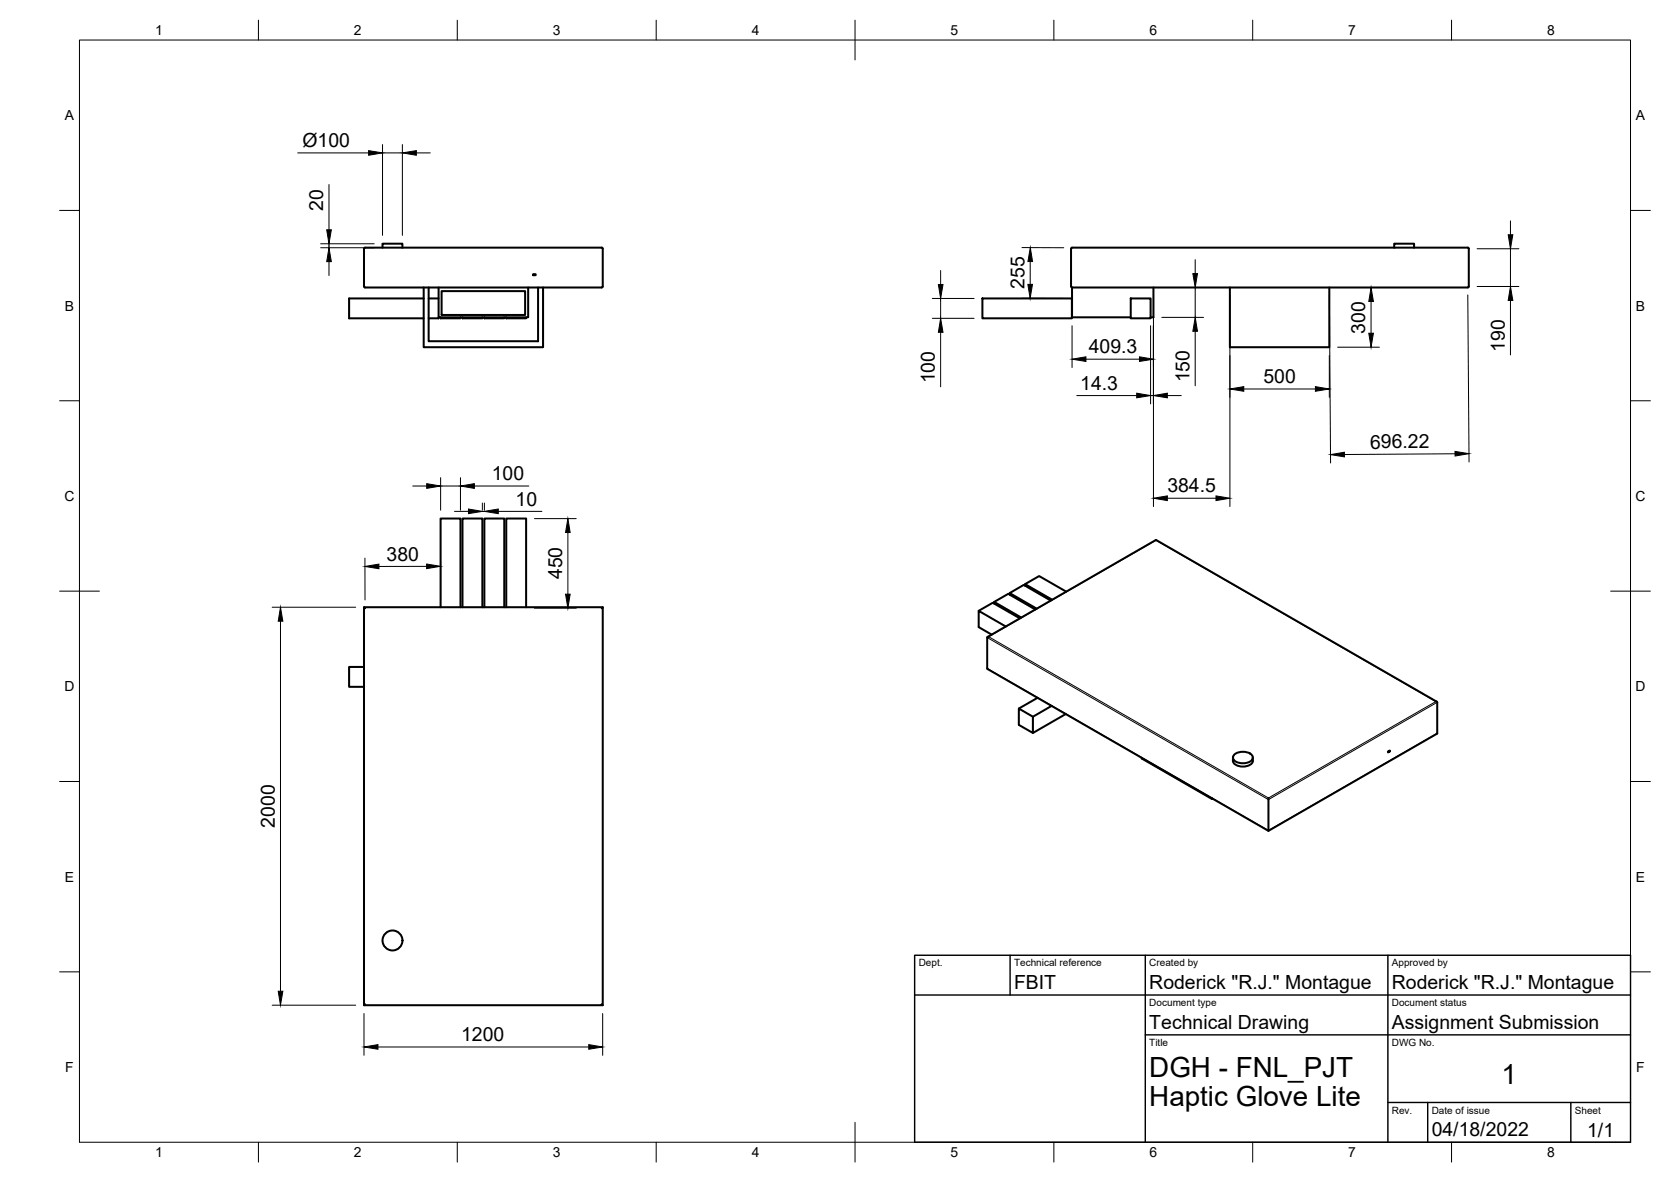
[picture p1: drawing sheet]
<svg xmlns="http://www.w3.org/2000/svg" width="420mm" height="297mm" viewBox="0 0 420 297" stroke-linecap="round" stroke-linejoin="round" font-family="sans-serif">
<!-- layer: Visible -->
<g fill="none" stroke="#000" stroke-width=".51">
<path d="M91.6 62.3l59.7-.1 .3 .3v9.5l-.3 .2h-59.5l-.3-.2zM96.2 62.2v-1h5v1M106.5 72.2v15.1h30v-15.1M106.5 75h-18.7v5h18.7M107.8 72.2v13.6h27.5v-13.6M107.8 75h2.5M110.3 72.2v7.5h22.5v-7.5M110.3 79.7v.3h-2.5M110.8 79.7v.3h5v-.3M111 73.2h21v5.9h-21zM116.3 79.7v.3h5v-.3M121.8 79.7v.3h5v-.3"/>
<path d="M127.3 79.7v.3h5v-.3M134 68.9h.7v.3h-.7zM247 75h22.5v5h-22.5zM269.4 62.3l99.7-.1 .2 .3v9.5l-.2 .2h-99.5l-.3-.2zM269.6 72.2v7.5h14.7M284.3 75h5v5h-5zM290 72.2v7.5h-.7M309.2 72.2v15.1h25v-15.1M350.6 62.2v-1h5v1M290.7 135.7v.1M91.5 152.6v100h60.1l-.3-.2M110.8 152.6v-22.3h5v22.3"/>
<path d="M116.3 152.6v-22.3h5v22.3M121.8 152.6v-22.3h5v22.3M127.3 152.6v-22.3h5v22.3M151.3 152.9l.3-.3v100M151.6 152.6h-60.1l.3 .3M246.1 153.5l3.5-2 6.8 3.9M250 151.7v-.4l6.8 3.9M250 151.3l3.5-2.1 6.8 4M252.9 157.4l-6.8-3.9v4.1l3.2 1.9M253.9 149.4v-.4l6.8 4M253.9 149l3.5-2 6.8 3.9M257.7 147.2v-.4l6.9 3.9"/>
<path d="M257.7 146.8l3.6-2 6.8 3.9M91.5 167.6h-3.7v5h3.7M248.3 168.1l70.6 40.7 42.4-24.4M248.3 160.1l42.4-24.4 70.6 40.6M248.6 160l-.4 .2 .1 7.9M260.9 175.4l-4.7 2.7M264.4 177.4l-4.7 2.7v4.1l-3.5-2v-4.1l3.5 2M268 179.4l-8.3 4.8M361 176.3l.4 .2-.1 7.9M287.1 190.4v.2l17.7 10.2M310 190.4a1.79 1.79 0 0 0 1.8 2.2 2.65 2.65 0 0 0 3.2-1.4v-.8M310.3 189.7a3.4 3.4 0 0 1 4.6 .3 1.57 1.57 0 0 1-1.7 1.8 3 3 0 0 1-3.1-1.1v-.7z"/>
<path d="M349.2 188.7l.2 .1v-.2l-.4 .3v.2l.4-.3M304.8 200.6v.2l.1-.1M318.9 200.5v8.3M91.8 252.4l-.3 .2"/>
<circle cx="98.7" cy="236.3" r="2.51"/>
</g>
<!-- layer: Visible Narrow -->
<path d="M248.2 168l70.7 40.7 42.5-24.4M248.2 160.2l70.7 40.7 42.5-24.4M248.6 160l42.1-24.2 70.3 40.5-42.1 24.2z" fill="none" stroke="#000" stroke-width=".25"/>
<!-- layer: Border -->
<g fill="none" stroke="#000" stroke-width=".25">
<path d="M20 10.1h390v276.9h-390zM65 5.1v5M115 5.1v5M165 5.1v5M215 5.1v10M265 5.1v5M315 5.1v5M365 5.1v5M15 52.9h5M410 52.9h5M15 100.7h5M410 100.7h5"/>
<path d="M15 148.6h10M405 148.6h10M15 196.4h5M410 196.4h5M15 244.2h5M410 244.2h5M65 287v5M115 287v5M165 287v5M215 282.1v9.9M265 287v5M315 287v5"/>
<path d="M365 287v5"/>
</g>
<!-- layer: TitleBlock -->
<path d="M230 240.1h180v46.9h-180zM230 250h180M254 240.1v9.9M288 240.1v46.9M349 240.1v46.9M288 260.1h122M349 277.1h61M359 277.1v9.9M395 277.1v9.9" fill="none" stroke="#000" stroke-width=".36"/>
<!-- layer: Dimensions -->
<g fill="none" stroke="#000" stroke-width=".25">
<path d="M74.9 38.4h17.8M96.2 36.3v22.8M96.2 38.4h5M101.2 36.3v22.8M104.7 38.4h3.5M82.7 46.4v11.3M379.8 55.5v3.5M80.6 62.3h13.5M80.6 61.3h13.5M82.7 61.3v1M82.7 65.8v3.4M234.4 75h10.5"/>
<path d="M234.4 80h10.5M236.5 68v3.5M236.5 75v5M256.9 75h10.5M257 62.2l10.5 .1M259 65.7v5.8M290 74.3v53M292.1 72.2h10.5M292.1 79.8h10.5M300.5 65.3v3.5M300.5 72.2v7.6M309.2 74.3v53"/>
<path d="M334.3 74.3l.3 42.1M336.3 72.2h10.5M344.7 75.8v7.9M369.1 74.1l.3 42M371.4 62.5h10.5M371.4 72h10.5M379.8 62.5v9.5M379.8 75.5v13.7M236.5 83.5v13.7M269.6 81.9v10.5M270.7 99.4h15.1M273 90.3h13.5"/>
<path d="M289.3 81.9v19.6M289.3 99.4h.7M293.5 99.4h3.5M300.5 83.3v13.7M312.7 97.8h18.1M334.2 89.4v10.5M336.3 87.3h10.5M365.9 114l-27.8 .2M103.8 122.1h3.5M110.8 120v8.2M110.8 122.1h5M114.3 128.5h3.5"/>
<path d="M115.8 120v8.2M119.3 122.1h13.7M121.3 126.4v1.8M121.3 128.5h.5M121.8 126.4v1.8M125.3 128.5h10.9M134.4 130.3h10.5M142.8 133.8v15.5M293.5 125.2h12.3M68.4 152.6h21M70.5 156.1v93M91.8 140.3v10.5"/>
<path d="M107.3 142.3l-12 .1M110.8 140.2v10.5M134.4 152.8h10.5M68.4 252.6h21M91.5 254.7v10.5M151.5 254.7v10.5M95 263.1h53"/>
</g>
<g fill="#000" stroke="#000" stroke-width=".25">
<path d="M92.7 37.9l3.5 .5-3.5 .6zM101.2 38.4l3.5-.5v1.1zM82.1 57.7h1.2l-.6 3.6zM379.2 59h1.2l-.6 3.5zM82.7 62.3l.6 3.5h-1.2zM235.9 71.5h1.2l-.6 3.5zM258.4 71.5h1.2l-.6 3.5zM259.1 62.2l.5 3.5h-1.1zM299.9 68.8h1.2l-.6 3.4zM344.7 72.2l.6 3.6h-1.1zM379.8 72l.6 3.5h-1.2zM236.5 80l.6 3.5h-1.2z"/>
<path d="M269.6 90.3l3.4-.6v1.1zM285.8 98.8l3.5 .6-3.5 .6zM286.5 89.7l3.5 .6-3.5 .5zM290 99.4l3.5-.6v1.2zM300.5 79.8l.6 3.5h-1.2zM309.2 97.8l3.5-.6v1.1zM330.8 97.2l3.4 .6-3.4 .5zM344.2 83.7h1.1l-.6 3.6zM334.5 114.2l3.5-.5 .1 1.1zM365.8 113.4l3.6 .6-3.5 .6zM107.3 121.5l3.5 .6-3.5 .6zM117.8 127.9l3.5 .6-3.5 .6z"/>
<path d="M115.8 122.1l3.5-.6v1.2zM121.8 128.5l3.5-.6v1.2zM142.8 130.3l.6 3.5h-1.2zM290 125.2l3.5-.6v1.2zM305.8 124.6l3.4 .6-3.4 .6zM70.5 152.6l.6 3.5h-1.1zM91.8 142.4l3.5-.6v1.1zM107.3 141.7l3.5 .6-3.5 .6zM142.2 149.3h1.2l-.6 3.5zM70 249.1h1.1l-.6 3.5zM91.5 263.1l3.5-.6v1.2zM148 262.5l3.5 .6-3.5 .6z"/>
</g>
<g font-size="7">
<text x="289" y="270.6">DGH - FNL_PJT</text>
<text x="377.5" y="272.3">1</text>
<text x="289" y="278.1">Haptic Glove Lite</text>
</g>
<g font-size="4.9">
<text x="76.1" y="36.9">Ø100</text>
<text x="81.3" y="53" transform="rotate(-90 81.3 53)">20</text>
<text x="257.6" y="72.7" transform="rotate(-90 257.6 72.7)">255</text>
<text x="343.3" y="83.8" transform="rotate(-90 343.3 83.8)">300</text>
<text x="273.7" y="88.8">409.3</text>
<text x="378.4" y="88.3" transform="rotate(-90 378.4 88.3)">190</text>
<text x="235.1" y="96.3" transform="rotate(-90 235.1 96.3)">100</text>
<text x="271.6" y="97.9">14.3</text>
<text x="299.1" y="96.1" transform="rotate(-90 299.1 96.1)">150</text>
<text x="317.7" y="96.3">500</text>
<text x="344.5" y="112.7">696.22</text>
<text x="123.7" y="120.7">100</text>
<text x="293.5" y="123.7">384.5</text>
<text x="129.6" y="127">10</text>
<text x="97.2" y="140.9">380</text>
<text x="141.3" y="145.6" transform="rotate(-90 141.3 145.6)">450</text>
<text x="69.1" y="208" transform="rotate(-90 69.1 208)">2000</text>
<text x="255" y="248.5">FBIT</text>
<text x="289" y="248.5">Roderick &quot;R.J.&quot; Montague</text>
<text x="350" y="248.5">Roderick &quot;R.J.&quot; Montague</text>
<text x="116" y="261.6">1200</text>
<text x="289" y="258.6">Technical Drawing</text>
<text x="350" y="258.6">Assignment Submission</text>
<text x="360" y="285.5">04/18/2022</text>
<text x="399.1" y="285.7">1/1</text>
</g>
<g font-size="3.5">
<text x="39" y="8.8">1</text>
<text x="89" y="8.8">2</text>
<text x="139" y="8.8">3</text>
<text x="189" y="8.8">4</text>
<text x="239" y="8.8">5</text>
<text x="289" y="8.8">6</text>
<text x="339" y="8.8">7</text>
<text x="389" y="8.8">8</text>
<text x="16.3" y="30.2">A</text>
<text x="411.3" y="30.2">A</text>
<text x="16.3" y="78">B</text>
<text x="411.3" y="78">B</text>
<text x="16.2" y="125.9">C</text>
<text x="411.2" y="125.9">C</text>
<text x="16.2" y="173.7">D</text>
<text x="411.2" y="173.7">D</text>
<text x="16.3" y="221.6">E</text>
<text x="411.3" y="221.6">E</text>
<text x="16.4" y="269.4">F</text>
<text x="411.4" y="269.4">F</text>
<text x="39" y="290.8">1</text>
<text x="89" y="290.8">2</text>
<text x="139" y="290.8">3</text>
<text x="189" y="290.8">4</text>
<text x="239" y="290.8">5</text>
<text x="289" y="290.8">6</text>
<text x="339" y="290.8">7</text>
<text x="389" y="290.8">8</text>
</g>
<g font-size="2.5">
<text x="231" y="242.9">Dept.</text>
<text x="255" y="242.9">Technical reference</text>
<text x="289" y="242.9">Created by</text>
<text x="350" y="242.9">Approved by</text>
<text x="289" y="252.8">Document type</text>
<text x="350" y="252.8">Document status</text>
<text x="289" y="262.9">Title</text>
<text x="350" y="262.9">DWG No.</text>
<text x="350" y="279.9">Rev.</text>
<text x="360" y="279.9">Date of issue</text>
<text x="396" y="279.9">Sheet</text>
</g>
</svg>
